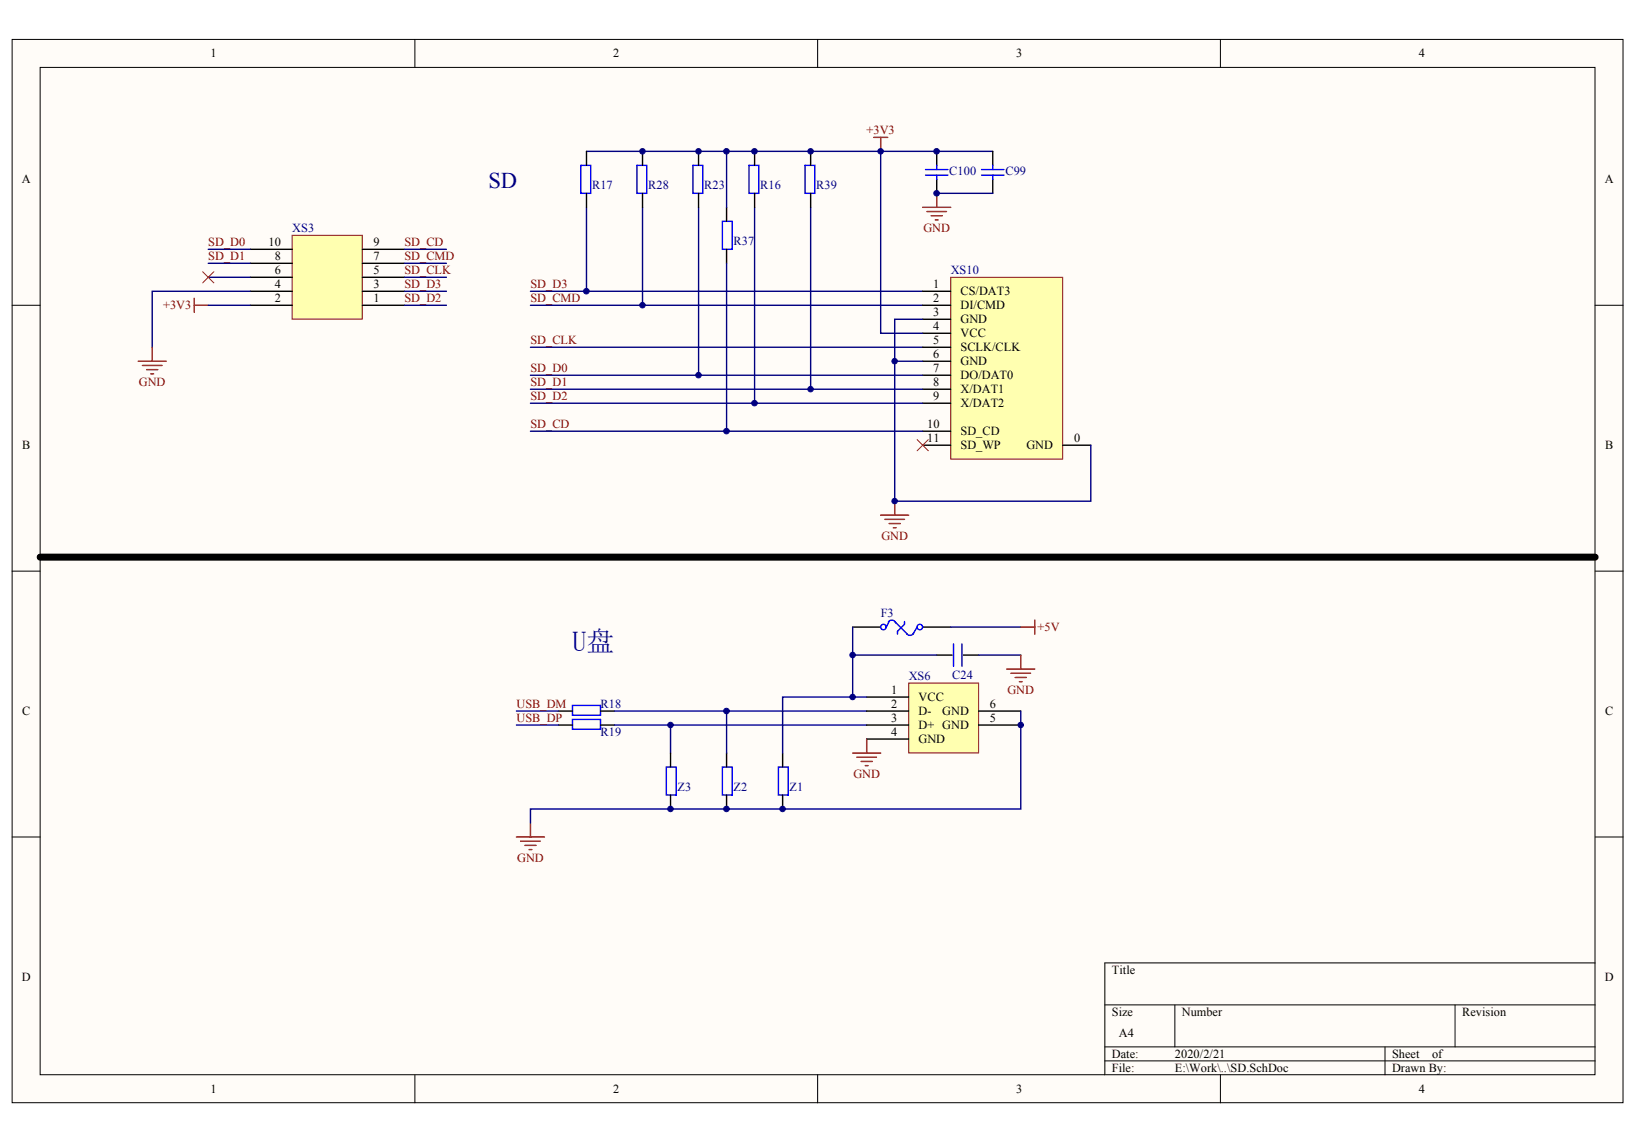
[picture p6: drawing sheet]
<svg xmlns="http://www.w3.org/2000/svg" width="289mm" height="202mm" viewBox="0 0 289 202" stroke-linecap="round" stroke-linejoin="round" font-family="sans-serif">
<g fill="#fffcf8" stroke="#000" stroke-width=".18">
<path d="M2.1 7h284.2v187.5h-284.2z"/>
<path d="M7.1 11.9h274.2v177.7h-274.2z"/>
</g>
<g fill="none" stroke="#000" stroke-width=".18">
<path d="M73.2 7v4.9M144.2 7v4.9M215.3 7v4.9M2.1 53.8h5M281.4 53.8h4.9M2.1 100.7h5M281.4 100.7h4.9M2.1 147.6h5M281.4 147.6h4.9M194.9 177.3h86.5M207.2 177.3v7.4M256.7 177.3v7.4"/>
<path d="M281.4 169.8h-86.5v19.8M73.2 189.6v4.9M144.2 189.6v4.9M194.9 184.7h86.5M194.9 187.1h86.5M215.3 189.6v4.9M244.3 184.7v4.9"/>
</g>
<g fill="none" stroke="#00f" stroke-width=".25">
<path d="M156.7 109.7l.1-.1a.73 .73 0 0 1 1.2 .3M156.8 109.6l-.5 1M157.8 109.6l2.2 2.2M159.5 109.6v.5l-1.2 1.3v.4M161.2 111.7a.75 .75 0 0 1-1.3 .1M161.8 110.6l-.8 1.2M168.2 113.6v3.9M169.7 113.6v3.9M101 124.4h4.9v1.8h-4.9zM101 126.9h4.9v1.7h-4.9zM127.4 135.3h1.7v4.9h-1.7zM137.3 135.3h1.7v4.9h-1.7z"/>
<circle cx="155.8" cy="110.6" r=".48"/>
<circle cx="162.2" cy="110.6" r=".48"/>
</g>
<path d="M150.4 110.6h4.9M162.8 110.6h4.9M165.2 115.6h2.7M169.9 115.6h2.7M98.5 125.4h2.5M98.5 127.9h2.5M105.9 125.4h2.5M105.9 127.9h2.5M128.2 132.8v2.5M138 132.8v2.5M128.2 140.2v2.5M138 140.2v2.5" fill="none" stroke="#000" stroke-width=".25"/>
<path d="M108.4 125.4h44.5M108.4 127.9h44.5M118.3 127.9v4.9M128.2 125.4v7.4" fill="none" stroke="#000080" stroke-width=".25"/>
<path d="M160.3 120.5h12.3v12.3h-12.3z" fill="#ffffb0" stroke="#800000" stroke-width=".18"/>
<path d="M118.3 132.8v2.5M152.9 123h7.4M152.9 125.4h7.4M152.9 127.9h7.4M152.9 130.4h7.4M172.6 125.4h7.5M172.6 127.9h7.5M118.3 140.2v2.5" fill="none" stroke="#000" stroke-width=".25"/>
<path d="M93.6 51.4h69.2M93.6 53.8h69.2M93.6 61.3h69.2M150.4 110.6v12.4h2.5M150.4 115.6h14.8M167.7 110.6h12.4M172.6 115.6h7.5M91.1 125.4h7.4M91.1 127.9h7.4M150.4 123h-12.4v9.8" fill="none" stroke="#000080" stroke-width=".25"/>
<g fill="none" stroke="#800000" stroke-width=".25">
<path d="M154.1 24.2h2.5M155.3 24.2v2.5M177.6 118h4.9M178.3 118.8h3.5M179.1 119.5h1.9M180.1 115.6v2.4M180.1 110.6h2.4M182.5 109.4v2.4M150.4 132.8h4.9M151.1 133.6h3.5M151.9 134.3h2M152.6 135h.5"/>
<path d="M152.9 130.4v2.4M179.8 120.2h.5M91.1 147.6h4.9M91.8 148.4h3.5M92.6 149.1h2M93.3 149.9h.5M93.6 145.2v2.4"/>
</g>
<path d="M117.5 135.3h1.8v4.9h-1.8z" fill="none" stroke="#00f" stroke-width=".25"/>
<path d="M7.1 98.3h274.3" fill="none" stroke="#000" stroke-width="1.2"/>
<path d="M167.7 48.9h19.7v32.1h-19.7z" fill="#ffffb0" stroke="#800000" stroke-width=".18"/>
<g fill="none" stroke="#000" stroke-width=".25">
<path d="M103.5 26.7v2.5M103.5 34.1v2.5M113.3 26.7v2.5M113.3 34.1v2.5M123.2 26.7v2.5M123.2 34.1v2.5M128.2 36.6v2.4M133.1 26.7v2.5M133.1 34.1v2.5M143 26.7v2.5M143 34.1v2.5M165.2 26.7v2.5"/>
<path d="M165.2 31.6v2.5M175.1 26.7v2.5M175.1 31.6v2.5M128.2 44v2.4M162.8 51.4h4.9M162.8 53.8h4.9M162.8 56.3h4.9M162.8 58.8h4.9M162.8 61.3h4.9M162.8 63.7h4.9M162.8 66.2h4.9M162.8 68.7h4.9"/>
<path d="M162.8 71.1h4.9M162.8 76.1h4.9M162.8 78.5h4.9M187.5 78.5h4.9"/>
</g>
<path d="M161.8 77.5l1.9 2M163.7 77.5l-1.9 2" fill="none" stroke="#f00" stroke-width=".18"/>
<g fill="none" stroke="#000080" stroke-width=".25">
<path d="M103.5 26.7h51.8M103.5 36.6v14.8M113.3 36.6v17.2M123.2 36.6v29.6M128.2 26.7v9.9M133.1 36.6v34.5M143 36.6v32.1M165.2 34.1h9.9M175.1 26.7h-19.8v32.1h7.5M128.2 46.4v29.7M162.8 56.3h-5v32.1h34.6v-9.9M93.6 71.1h69.2"/>
<path d="M93.6 66.2h69.2M93.6 68.7h69.2M93.6 76.1h69.2M157.8 63.7h5M180.1 125.4v17.3h-86.5v2.5"/>
</g>
<g fill="none" stroke="#00f" stroke-width=".25">
<path d="M102.5 29.2h1.7v4.9h-1.7zM112.3 29.2h1.8v4.9h-1.8zM122.2 29.2h1.8v4.9h-1.8zM127.4 39h1.7v5h-1.7zM132.1 29.2h1.7v4.9h-1.7zM142 29.2h1.7v4.9h-1.7zM163.2 29.9h4M163.2 30.9h4M165.2 29.2v.7M165.2 30.9v.7M173.1 29.9h4M173.1 30.9h4"/>
<path d="M175.1 29.2v.7M175.1 30.9v.7"/>
</g>
<path d="M162.8 36.6h4.9M163.5 37.3h3.5M164.2 38.1h2M165 38.8h.5M165.2 34.1v2.5M155.3 90.9h5M156.1 91.6h3.4M156.8 92.4h2M157.6 93.1h.5M157.8 88.4v2.5" fill="none" stroke="#800000" stroke-width=".25"/>
<path d="M51.5 41.5h12.4v14.8h-12.4z" fill="#ffffb0" stroke="#800000" stroke-width=".18"/>
<path d="M44.1 53.8h7.5M44.1 51.4h7.5M44.1 48.9h7.5M44.1 46.4h7.5M44.1 44h7.5M63.9 53.8h7.4M63.9 51.4h7.4M63.9 48.9h7.4M63.9 46.4h7.4M63.9 44h7.4" fill="none" stroke="#000" stroke-width=".25"/>
<path d="M36.7 44h7.4M36.7 46.4h7.4M36.7 48.9h7.4M36.7 53.8h7.4M44.1 51.4h-17.3v9.9M71.3 44h7.4M71.3 46.4h7.4M71.3 48.9h7.4M71.3 51.4h7.4M71.3 53.8h7.4" fill="none" stroke="#000080" stroke-width=".25"/>
<path d="M35.7 47.9l2 2M37.7 47.9l-2 2" fill="none" stroke="#f00" stroke-width=".18"/>
<path d="M34.3 52.6v2.5M34.3 53.8h2.4M24.4 63.7h4.9M25.1 64.5h3.5M25.9 65.2h1.9M26.6 65.9h.5M26.8 61.3v2.4" fill="none" stroke="#800000" stroke-width=".25"/>
<g fill="#000080" stroke="#000080" stroke-width=".18">
<circle cx="103.4" cy="51.4" r=".49"/>
<circle cx="113.3" cy="53.8" r=".48"/>
<circle cx="113.3" cy="26.7" r=".48"/>
<circle cx="118.3" cy="142.7" r=".48"/>
<circle cx="118.3" cy="127.9" r=".48"/>
<circle cx="123.2" cy="66.2" r=".48"/>
<circle cx="123.2" cy="26.7" r=".48"/>
<circle cx="128.1" cy="142.7" r=".49"/>
<circle cx="128.1" cy="125.4" r=".49"/>
<circle cx="128.1" cy="76" r=".49"/>
<circle cx="128.1" cy="26.7" r=".49"/>
<circle cx="133.1" cy="71.1" r=".49"/>
<circle cx="133.1" cy="26.7" r=".49"/>
<circle cx="138" cy="142.7" r=".48"/>
<circle cx="143" cy="68.6" r=".48"/>
<circle cx="143" cy="26.7" r=".48"/>
<circle cx="150.4" cy="122.9" r=".48"/>
<circle cx="150.4" cy="115.5" r=".48"/>
<circle cx="155.3" cy="26.7" r=".48"/>
<circle cx="157.8" cy="88.4" r=".48"/>
<circle cx="157.8" cy="63.7" r=".48"/>
<circle cx="165.2" cy="34.1" r=".49"/>
<circle cx="165.2" cy="26.7" r=".49"/>
<circle cx="180" cy="127.9" r=".48"/>
</g>
<text font-size="4.9" fill="#000080" x="101" y="114.9">U盘</text>
<text font-size="4" fill="#000080" x="86.2" y="33.2">SD</text>
<g font-size="2.2">
<text x="37.1" y="10.1">1</text>
<text x="108.2" y="10.1">2</text>
<text x="179.2" y="10.1">3</text>
<text x="250.3" y="10.1">4</text>
<text x="3.8" y="32.3">A</text>
<text x="283.1" y="32.3">A</text>
<text x="47.4" y="43.4">10</text>
<text x="48.5" y="45.9">8</text>
<text x="65.9" y="45.9">7</text>
<text x="65.9" y="43.4">9</text>
<text x="48.5" y="53.3">2</text>
<text x="48.5" y="50.8">4</text>
<text x="48.5" y="48.4">6</text>
<text x="65.9" y="53.3">1</text>
<text x="65.9" y="50.8">3</text>
<text x="65.9" y="48.4">5</text>
<text x="164.6" y="50.8">1</text>
<text x="164.6" y="53.3">2</text>
<text x="169.4" y="52.1">CS/DAT3</text>
<text x="164.6" y="55.8">3</text>
<text x="164.6" y="58.3">4</text>
<text x="169.4" y="54.5">DI/CMD</text>
<text x="169.4" y="57">GND</text>
<text x="169.4" y="59.5">VCC</text>
<text x="164.6" y="60.7">5</text>
<text x="164.6" y="63.2">6</text>
<text x="164.6" y="65.7">7</text>
<text x="169.4" y="62">SCLK/CLK</text>
<text x="169.4" y="64.4">GND</text>
<text x="164.6" y="68.1">8</text>
<text x="164.6" y="70.6">9</text>
<text x="169.4" y="66.9">DO/DAT0</text>
<text x="169.4" y="69.4">X/DAT1</text>
<text x="169.4" y="71.8">X/DAT2</text>
<text x="163.5" y="75.5">10</text>
<text x="163.5" y="78">11</text>
<text x="169.4" y="76.8">SD_CD</text>
<text x="189.4" y="78">0</text>
<text x="3.9" y="79.2">B</text>
<text x="169.4" y="79.2">SD_WP</text>
<text x="181" y="79.2">GND</text>
<text x="283.1" y="79.2">B</text>
<text x="157.2" y="122.4">1</text>
<text x="157.2" y="124.9">2</text>
<text x="162" y="123.7">VCC</text>
<text x="174.6" y="124.9">6</text>
<text x="3.9" y="126.1">C</text>
<text x="157.2" y="127.4">3</text>
<text x="157.2" y="129.8">4</text>
<text x="162" y="126.1">D-</text>
<text x="162" y="128.6">D+ GND</text>
<text x="162" y="131.1">GND</text>
<text x="166.2" y="126.1">GND</text>
<text x="174.6" y="127.4">5</text>
<text x="283.1" y="126.1">C</text>
<text x="3.8" y="173">D</text>
<text x="196.1" y="171.8">Title</text>
<text x="283.1" y="173">D</text>
<text x="196.1" y="179.2">Size</text>
<text x="208.5" y="179.2">Number</text>
<text x="257.9" y="179.2">Revision</text>
<text x="197.4" y="182.9">A4</text>
<text x="196.1" y="186.6">Date:</text>
<text x="196.1" y="189.1">File:</text>
<text x="207.2" y="186.6">2020/2/21</text>
<text x="207.2" y="189.1">E:\Work\..\SD.SchDoc</text>
<text x="245.5" y="186.6">Sheet</text>
<text x="245.5" y="189.1">Drawn By:</text>
<text x="252.6" y="186.6">of</text>
<text x="37.1" y="192.8">1</text>
<text x="108.2" y="192.8">2</text>
<text x="179.2" y="192.8">3</text>
<text x="250.3" y="192.8">4</text>
</g>
<g font-size="2.2" fill="#800000">
<text x="152.8" y="23.7">+3V3</text>
<text x="162.9" y="41">GND</text>
<text x="36.7" y="43.4">SD_D0</text>
<text x="36.7" y="45.9">SD_D1</text>
<text x="71.3" y="43.4">SD_CD</text>
<text x="71.3" y="45.9">SD_CMD</text>
<text x="71.3" y="48.4">SD_CLK</text>
<text x="71.3" y="50.8">SD_D3</text>
<text x="71.3" y="53.3">SD_D2</text>
<text x="93.6" y="50.8">SD_D3</text>
<text x="93.6" y="53.3">SD_CMD</text>
<text x="28.8" y="54.5">+3V3</text>
<text x="93.6" y="60.7">SD_CLK</text>
<text x="93.6" y="65.7">SD_D0</text>
<text x="24.5" y="68.1">GND</text>
<text x="93.6" y="68.1">SD_D1</text>
<text x="93.6" y="70.6">SD_D2</text>
<text x="93.6" y="75.5">SD_CD</text>
<text x="155.5" y="95.3">GND</text>
<text x="183" y="111.3">+5V</text>
<text x="91.1" y="124.9">USB_DM</text>
<text x="177.7" y="122.4">GND</text>
<text x="91.1" y="127.4">USB_DP</text>
<text x="150.5" y="137.2">GND</text>
<text x="91.2" y="152">GND</text>
</g>
<g font-size="2.2" fill="#000080">
<text x="104.4" y="33.3">R17</text>
<text x="114.3" y="33.3">R28</text>
<text x="124.2" y="33.3">R23</text>
<text x="134.1" y="33.3">R16</text>
<text x="144" y="33.3">R39</text>
<text x="167.5" y="30.9">C100</text>
<text x="177.3" y="30.9">C99</text>
<text x="51.6" y="41">XS3</text>
<text x="129.4" y="43.2">R37</text>
<text x="167.7" y="48.4">XS10</text>
<text x="155.3" y="108.8">F3</text>
<text x="160.3" y="120">XS6</text>
<text x="167.9" y="119.7">C24</text>
<text x="105.9" y="124.9">R18</text>
<text x="105.9" y="129.8">R19</text>
<text x="119.5" y="139.5">Z3</text>
<text x="129.4" y="139.5">Z2</text>
<text x="139.3" y="139.5">Z1</text>
</g>
</svg>
